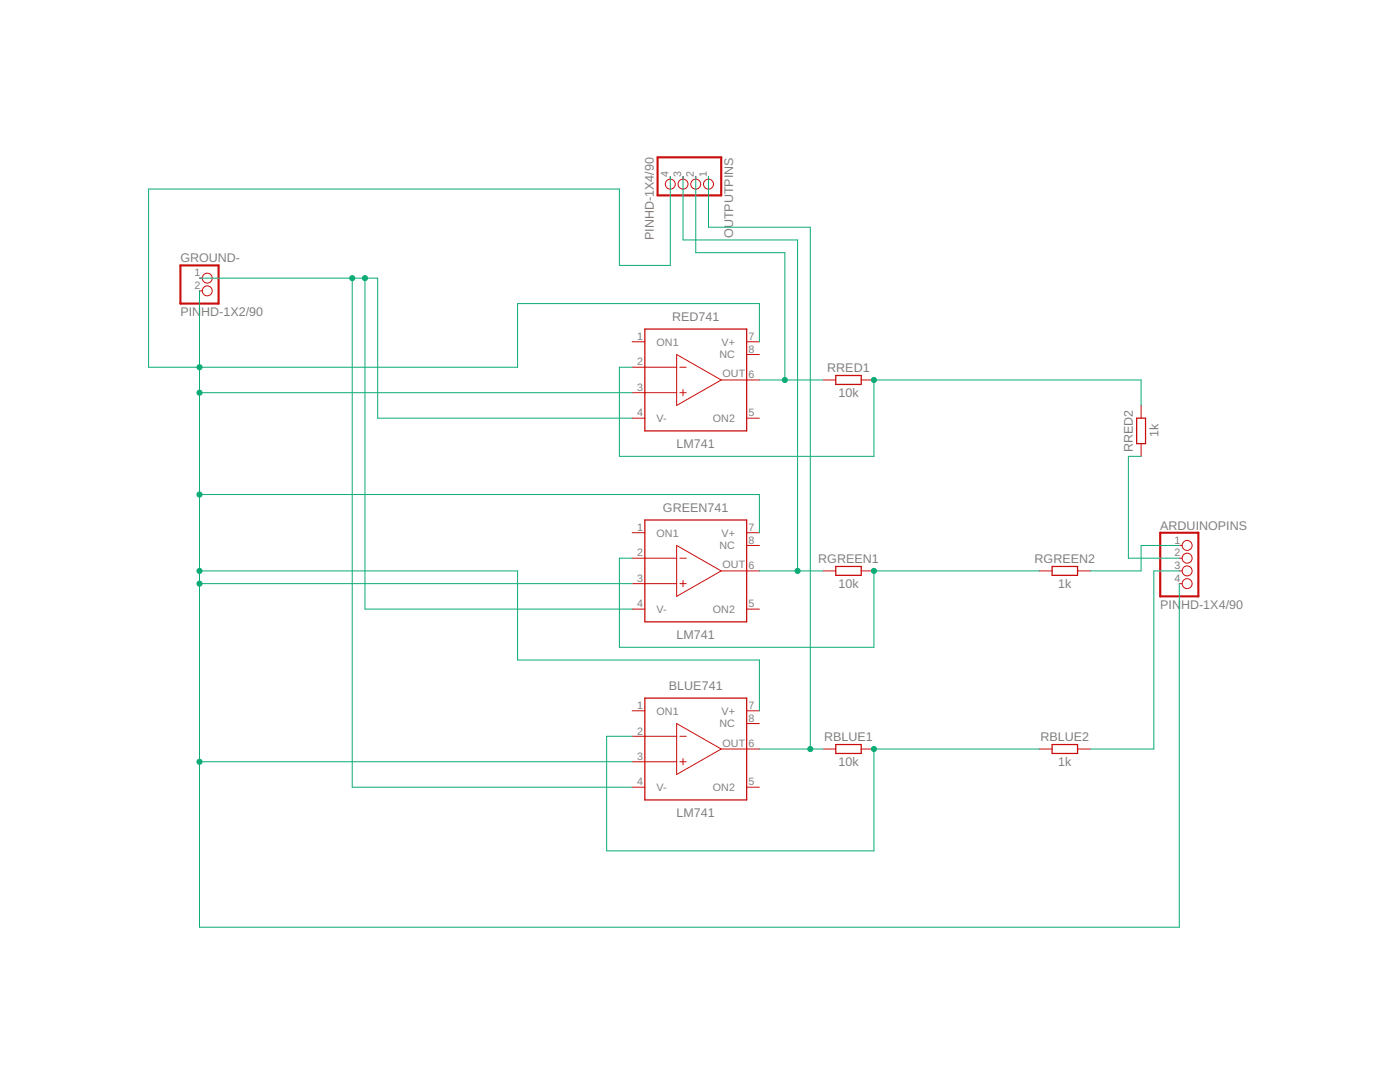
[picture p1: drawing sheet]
<svg xmlns="http://www.w3.org/2000/svg" width="279mm" height="216mm" viewBox="0 0 279 216" stroke-linecap="round" stroke-linejoin="round" font-family="sans-serif">
<g fill="none" stroke="#c90d0c" stroke-width=".2">
<path d="M133.8 35.2v.6M136.3 35.2v.6M138.9 35.2v.6M141.4 35.2v.6M39.8 55.5h.6M39.8 58h.6M126.2 78.4h8.8M126.2 73.3h8.8M126.2 68.2h2.5M135 70.7l8.9 5.1-8.9 5.1zM135.7 78.4h1.2M135.7 73.3h1.2"/>
<path d="M136.3 77.7v1.3M143.9 75.8h7.7M149 68.2h2.6M149 70.7h2.6M164.3 75.8h2.5M171.9 75.8h2.5M126.2 83.4h2.5M149 83.4h2.6M227.7 80.9v2.5M227.7 88.5v2.6M126.2 116.5h8.8M126.2 111.4h8.8"/>
<path d="M126.2 106.3h2.5M135 108.8l8.9 5.1-8.9 5.1zM135.7 116.5h1.2M135.7 111.4h1.2M136.3 115.8v1.3M143.9 113.9h7.7M149 106.3h2.6M149 108.8h2.6M164.3 113.9h2.5M171.9 113.9h2.5M207.4 113.9h2.6M215.1 113.9h2.5"/>
<path d="M235.4 116.5h.5M235.4 111.4h.5M235.4 113.9h.5M235.4 108.8h.5M126.2 121.5h2.5M149 121.5h2.6M126.2 152h8.8M126.2 146.9h8.8M126.2 157.1h2.5M126.2 141.8h2.5M135 144.4l8.9 5.1-8.9 5zM135.7 152h1.2"/>
<path d="M135.7 146.9h1.2M136.3 151.4v1.2M143.9 149.5h7.7M149 157.1h2.6M149 141.8h2.6M149 144.4h2.6M164.3 149.5h2.5M171.9 149.5h2.5M207.4 149.5h2.6M215.1 149.5h2.5"/>
<circle cx="133.8" cy="36.7" r=".99"/>
<circle cx="136.3" cy="36.7" r=".99"/>
<circle cx="138.9" cy="36.7" r=".99"/>
<circle cx="141.4" cy="36.7" r=".99"/>
<circle cx="41.4" cy="58" r=".99"/>
<circle cx="41.4" cy="55.5" r=".99"/>
<circle cx="236.9" cy="111.4" r=".99"/>
<circle cx="236.9" cy="113.9" r=".99"/>
<circle cx="236.9" cy="116.5" r=".99"/>
<circle cx="236.9" cy="108.8" r=".99"/>
</g>
<path d="M128.7 65.7h20.3v20.3h-20.3zM166.8 74.9h5.1v1.8h-5.1zM226.8 83.4h1.8v5.1h-1.8zM128.7 103.8h20.3v20.3h-20.3zM166.8 113h5.1v1.8h-5.1zM210 113h5.1v1.8h-5.1zM128.7 139.3h20.3v20.3h-20.3zM166.8 148.6h5.1v1.7h-5.1zM210 148.6h5.1v1.7h-5.1z" fill="none" stroke="#c90d0c" stroke-width=".25"/>
<path d="M131.2 31.4h12.7v7.6h-12.7zM36 53h7.6v7.6h-7.6zM231.5 106.3h7.7v12.7h-7.7z" fill="none" stroke="#c90d0c" stroke-width=".42"/>
<g fill="none" stroke="#0dab76" stroke-width=".2">
<path d="M133.8 35.2v17.8h-10.2v-15.3h-93.9v35.6h73.6v-12.7h48.3v7.6M136.3 35.2v12.7h22.9v66M138.9 35.2v15.2h17.7v25.4M141.4 35.2v10.1h20.3v104.2M39.8 55.5h35.6v27.9h50.8M39.8 58v127h195.6v-68.5M70.3 55.5v101.6h55.9M72.8 55.5v66h53.4M39.8 78.4h86.4M126.2 73.3h-2.6v17.8h50.8v-15.3h53.3v5.1M151.6 75.8h12.7M39.8 98.7h111.8v7.6"/>
<path d="M227.7 91.1h-2.5v20.3h10.2M39.8 113.9h63.5v17.8h48.3v10.1M39.8 116.5h86.4M126.2 111.4h-2.6v17.8h50.8v-15.3h33M151.6 113.9h12.7M235.4 113.9h-5.1v35.6h-12.7M235.4 108.8h-7.7v5.1h-10.1M39.8 152h86.4M126.2 146.9h-5.1v22.9h53.3v-20.3h33M151.6 149.5h12.7"/>
</g>
<g fill="#0dab76" stroke="#0dab76" stroke-width=".2">
<circle cx="174.4" cy="149.5" r=".51"/>
<circle cx="70.3" cy="55.5" r=".51"/>
<circle cx="72.8" cy="55.5" r=".51"/>
<circle cx="39.8" cy="73.3" r=".51"/>
<circle cx="39.8" cy="98.7" r=".51"/>
<circle cx="39.8" cy="152" r=".51"/>
<circle cx="39.8" cy="116.5" r=".51"/>
<circle cx="39.8" cy="113.9" r=".51"/>
<circle cx="39.8" cy="78.4" r=".51"/>
<circle cx="156.6" cy="75.8" r=".51"/>
<circle cx="159.2" cy="113.9" r=".51"/>
<circle cx="161.7" cy="149.5" r=".51"/>
<circle cx="174.4" cy="75.8" r=".51"/>
<circle cx="174.4" cy="113.9" r=".51"/>
</g>
<g font-size="2.5" fill="#808080">
<text x="130.5" y="47.9" transform="rotate(-90 130.5 47.9)">PINHD-1X4/90</text>
<text x="146.3" y="47.5" transform="rotate(-90 146.3 47.5)">OUTPUTPINS</text>
<text x="36" y="52.3">GROUND-</text>
<text x="36" y="63.1">PIN</text>
<text x="40.2" y="63.1">HD-1X2/90</text>
<text x="134.1" y="64">RED741</text>
<text x="165.1" y="74.2">RRED1</text>
<text x="167.3" y="79.2">10k</text>
<text x="135" y="89.4">LM741</text>
<text x="231.2" y="87.3" transform="rotate(-90 231.2 87.3)">1k</text>
<text x="226.1" y="90.2" transform="rotate(-90 226.1 90.2)">RRED2</text>
<text x="132.3" y="102.1">GREEN741</text>
<text x="231.6" y="105.7">ARDUINOPINS</text>
<text x="163.3" y="112.3">RGREEN1</text>
<text x="206.5" y="112.3">RGREEN2</text>
<text x="167.3" y="117.3">10k</text>
<text x="211.2" y="117.3">1k</text>
<text x="231.6" y="121.5">PIN</text>
<text x="235.7" y="121.5">HD-1X4/90</text>
<text x="135" y="127.5">LM741</text>
<text x="133.5" y="137.7">BLUE741</text>
<text x="164.5" y="147.8">RBLUE1</text>
<text x="207.6" y="147.8">RBLUE2</text>
<text x="167.3" y="152.9">10k</text>
<text x="211.2" y="152.9">1k</text>
<text x="135" y="163.1">LM741</text>
</g>
<g font-size="2.1" fill="#808080">
<text x="133.4" y="35.4" transform="rotate(-90 133.4 35.4)">4</text>
<text x="136" y="35.4" transform="rotate(-90 136 35.4)">3</text>
<text x="138.5" y="35.4" transform="rotate(-90 138.5 35.4)">2</text>
<text x="141" y="35.4" transform="rotate(-90 141 35.4)">1</text>
<text x="38.8" y="55.1">1</text>
<text x="38.8" y="57.7">2</text>
<text x="127.2" y="67.8">1</text>
<text x="131" y="69">ON1</text>
<text x="143.6" y="71.5">NC</text>
<text x="144" y="69">V+</text>
<text x="149.4" y="70.4">8</text>
<text x="149.4" y="67.8">7</text>
<text x="127.2" y="72.9">2</text>
<text x="144.2" y="75.3">OUT</text>
<text x="149.4" y="75.5">6</text>
<text x="127.2" y="78">3</text>
<text x="127.2" y="83.1">4</text>
<text x="149.4" y="83.1">5</text>
<text x="131" y="84.2">V-</text>
<text x="142.3" y="84.2">ON2</text>
<text x="127.2" y="105.9">1</text>
<text x="131" y="107.1">ON1</text>
<text x="144" y="107.1">V+</text>
<text x="149.4" y="105.9">7</text>
<text x="127.2" y="111">2</text>
<text x="143.6" y="109.6">NC</text>
<text x="144.2" y="113.4">OUT</text>
<text x="149.4" y="113.6">6</text>
<text x="149.4" y="108.5">8</text>
<text x="234.4" y="108.5">1</text>
<text x="234.4" y="111">2</text>
<text x="234.4" y="113.6">3</text>
<text x="127.2" y="116.1">3</text>
<text x="234.4" y="116.1">4</text>
<text x="127.2" y="121.2">4</text>
<text x="131" y="122.3">V-</text>
<text x="142.3" y="122.3">ON2</text>
<text x="149.4" y="121.2">5</text>
<text x="127.2" y="141.5">1</text>
<text x="131" y="142.6">ON1</text>
<text x="144" y="142.6">V+</text>
<text x="149.4" y="141.5">7</text>
<text x="127.2" y="146.6">2</text>
<text x="143.6" y="145.1">NC</text>
<text x="144.2" y="149">OUT</text>
<text x="149.4" y="149.1">6</text>
<text x="149.4" y="144">8</text>
<text x="127.2" y="151.6">3</text>
<text x="127.2" y="156.7">4</text>
<text x="131" y="157.8">V-</text>
<text x="142.3" y="157.8">ON2</text>
<text x="149.4" y="156.7">5</text>
</g>
</svg>
